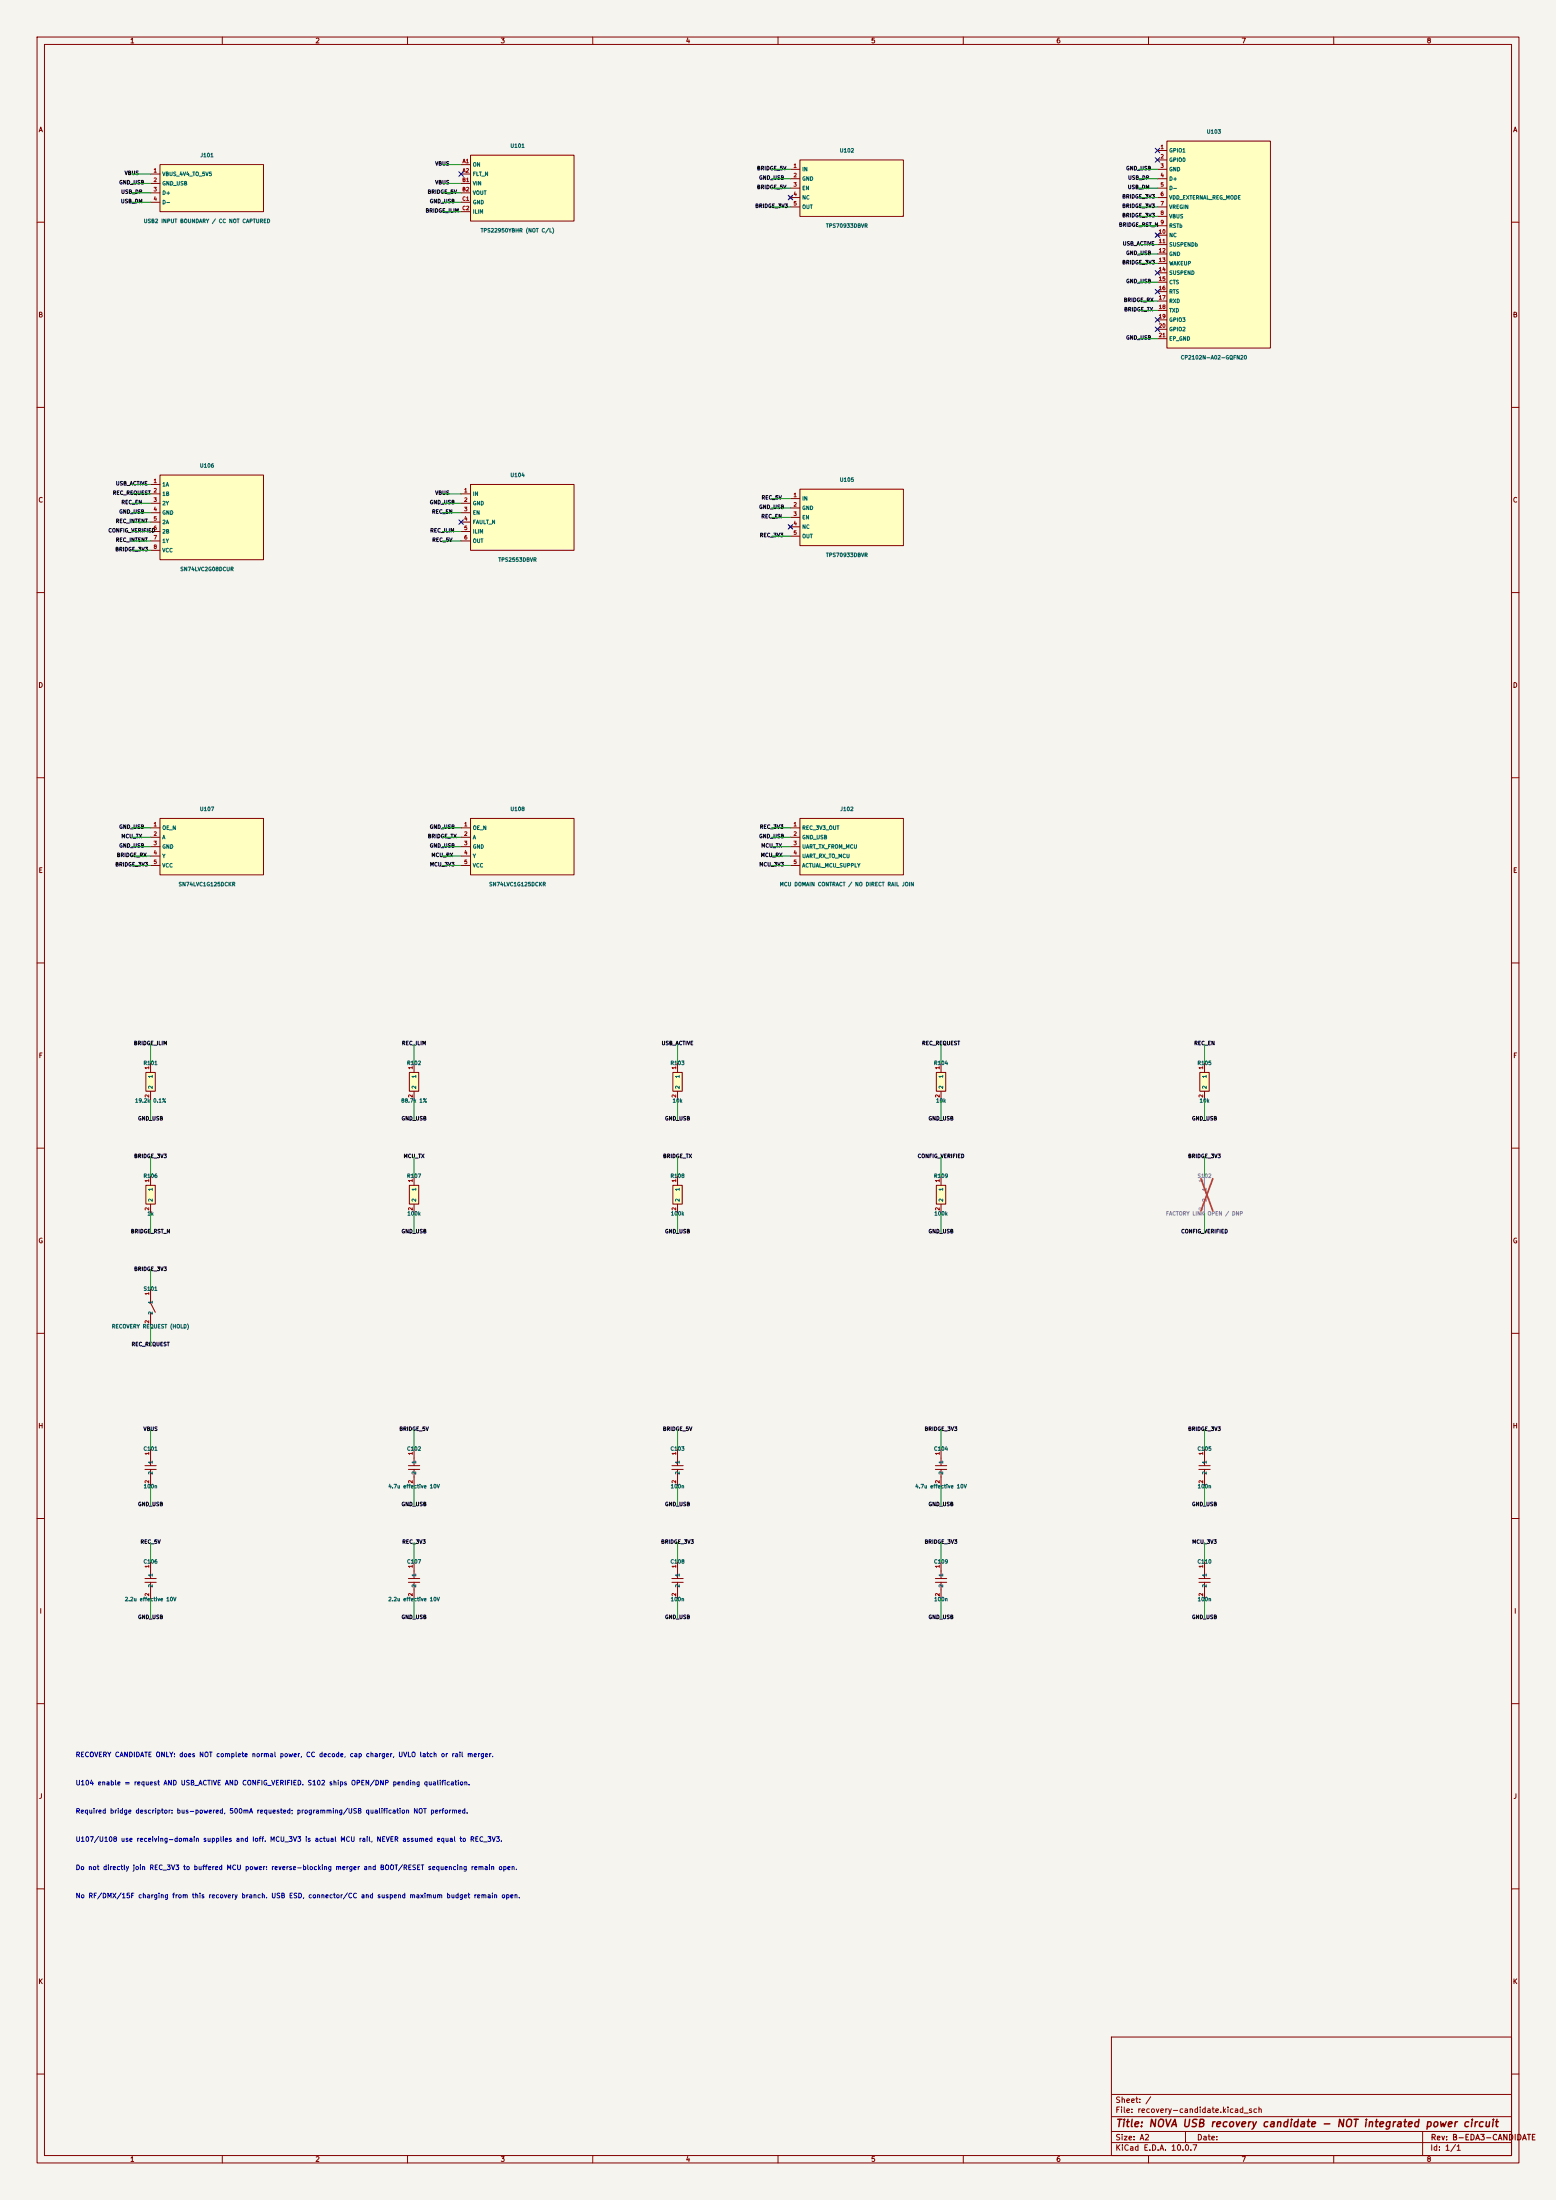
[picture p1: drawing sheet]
(kicad_sch (version 20250114) (generator "eeschema") (paper "A2" portrait) (title_block (title "NOVA USB recovery candidate - NOT integrated power circuit") (rev "B-EDA3-CANDIDATE")) (lib_symbols
(symbol "REC:TPS22950YBH" (pin_names (offset 0.508)) (in_bom yes) (on_board yes) (property "Reference" "U" (at 0 11.43 0) (effects (font (size 1 1)))) (property "Value" "TPS22950YBH" (at 0 -11.43 0) (effects (font (size 1 1))))(symbol "TPS22950YBH_0_1" (rectangle (start -12.7 8.89) (end 15.24 -8.89) (stroke (width .254) (type default)) (fill (type background))))(symbol "TPS22950YBH_1_1"(pin input line (at -15.24 6.3500000000000005 0) (length 2.54) (name "ON" (effects (font (size 1 1)))) (number "A1" (effects (font (size 1 1)))))(pin open_collector line (at -15.24 3.8100000000000005 0) (length 2.54) (name "FLT_N" (effects (font (size 1 1)))) (number "A2" (effects (font (size 1 1)))))(pin power_in line (at -15.24 1.2700000000000005 0) (length 2.54) (name "VIN" (effects (font (size 1 1)))) (number "B1" (effects (font (size 1 1)))))(pin power_out line (at -15.24 -1.2699999999999996 0) (length 2.54) (name "VOUT" (effects (font (size 1 1)))) (number "B2" (effects (font (size 1 1)))))(pin power_in line (at -15.24 -3.8099999999999987 0) (length 2.54) (name "GND" (effects (font (size 1 1)))) (number "C1" (effects (font (size 1 1)))))(pin output line (at -15.24 -6.35 0) (length 2.54) (name "ILIM" (effects (font (size 1 1)))) (number "C2" (effects (font (size 1 1)))))))
(symbol "REC:TPS2553DBV" (pin_names (offset 0.508)) (in_bom yes) (on_board yes) (property "Reference" "U" (at 0 11.43 0) (effects (font (size 1 1)))) (property "Value" "TPS2553DBV" (at 0 -11.43 0) (effects (font (size 1 1))))(symbol "TPS2553DBV_0_1" (rectangle (start -12.7 8.89) (end 15.24 -8.89) (stroke (width .254) (type default)) (fill (type background))))(symbol "TPS2553DBV_1_1"(pin power_in line (at -15.24 6.3500000000000005 0) (length 2.54) (name "IN" (effects (font (size 1 1)))) (number "1" (effects (font (size 1 1)))))(pin power_in line (at -15.24 3.8100000000000005 0) (length 2.54) (name "GND" (effects (font (size 1 1)))) (number "2" (effects (font (size 1 1)))))(pin input line (at -15.24 1.2700000000000005 0) (length 2.54) (name "EN" (effects (font (size 1 1)))) (number "3" (effects (font (size 1 1)))))(pin open_collector line (at -15.24 -1.2699999999999996 0) (length 2.54) (name "FAULT_N" (effects (font (size 1 1)))) (number "4" (effects (font (size 1 1)))))(pin output line (at -15.24 -3.8099999999999987 0) (length 2.54) (name "ILIM" (effects (font (size 1 1)))) (number "5" (effects (font (size 1 1)))))(pin power_out line (at -15.24 -6.35 0) (length 2.54) (name "OUT" (effects (font (size 1 1)))) (number "6" (effects (font (size 1 1)))))))
(symbol "REC:TPS70933DBV" (pin_names (offset 0.508)) (in_bom yes) (on_board yes) (property "Reference" "U" (at 0 10.16 0) (effects (font (size 1 1)))) (property "Value" "TPS70933DBV" (at 0 -10.16 0) (effects (font (size 1 1))))(symbol "TPS70933DBV_0_1" (rectangle (start -12.7 7.62) (end 15.24 -7.62) (stroke (width .254) (type default)) (fill (type background))))(symbol "TPS70933DBV_1_1"(pin power_in line (at -15.24 5.08 0) (length 2.54) (name "IN" (effects (font (size 1 1)))) (number "1" (effects (font (size 1 1)))))(pin power_in line (at -15.24 2.54 0) (length 2.54) (name "GND" (effects (font (size 1 1)))) (number "2" (effects (font (size 1 1)))))(pin input line (at -15.24 0.0 0) (length 2.54) (name "EN" (effects (font (size 1 1)))) (number "3" (effects (font (size 1 1)))))(pin no_connect line (at -15.24 -2.54 0) (length 2.54) (name "NC" (effects (font (size 1 1)))) (number "4" (effects (font (size 1 1)))))(pin power_out line (at -15.24 -5.079999999999999 0) (length 2.54) (name "OUT" (effects (font (size 1 1)))) (number "5" (effects (font (size 1 1)))))))
(symbol "REC:CP2102N_A02_GQFN20" (pin_names (offset 0.508)) (in_bom yes) (on_board yes) (property "Reference" "U" (at 0 30.48 0) (effects (font (size 1 1)))) (property "Value" "CP2102N_A02_GQFN20" (at 0 -30.48 0) (effects (font (size 1 1))))(symbol "CP2102N_A02_GQFN20_0_1" (rectangle (start -12.7 27.94) (end 15.24 -27.94) (stroke (width .254) (type default)) (fill (type background))))(symbol "CP2102N_A02_GQFN20_1_1"(pin bidirectional line (at -15.24 25.400000000000002 0) (length 2.54) (name "GPIO1" (effects (font (size 1 1)))) (number "1" (effects (font (size 1 1)))))(pin bidirectional line (at -15.24 22.86 0) (length 2.54) (name "GPIO0" (effects (font (size 1 1)))) (number "2" (effects (font (size 1 1)))))(pin power_in line (at -15.24 20.32 0) (length 2.54) (name "GND" (effects (font (size 1 1)))) (number "3" (effects (font (size 1 1)))))(pin bidirectional line (at -15.24 17.78 0) (length 2.54) (name "D+" (effects (font (size 1 1)))) (number "4" (effects (font (size 1 1)))))(pin bidirectional line (at -15.24 15.240000000000002 0) (length 2.54) (name "D-" (effects (font (size 1 1)))) (number "5" (effects (font (size 1 1)))))(pin power_in line (at -15.24 12.700000000000001 0) (length 2.54) (name "VDD_EXTERNAL_REG_MODE" (effects (font (size 1 1)))) (number "6" (effects (font (size 1 1)))))(pin power_in line (at -15.24 10.16 0) (length 2.54) (name "VREGIN" (effects (font (size 1 1)))) (number "7" (effects (font (size 1 1)))))(pin input line (at -15.24 7.620000000000001 0) (length 2.54) (name "VBUS" (effects (font (size 1 1)))) (number "8" (effects (font (size 1 1)))))(pin open_collector line (at -15.24 5.080000000000002 0) (length 2.54) (name "RSTb" (effects (font (size 1 1)))) (number "9" (effects (font (size 1 1)))))(pin no_connect line (at -15.24 2.5400000000000027 0) (length 2.54) (name "NC" (effects (font (size 1 1)))) (number "10" (effects (font (size 1 1)))))(pin output line (at -15.24 0.0 0) (length 2.54) (name "SUSPENDb" (effects (font (size 1 1)))) (number "11" (effects (font (size 1 1)))))(pin power_in line (at -15.24 -2.539999999999999 0) (length 2.54) (name "GND" (effects (font (size 1 1)))) (number "12" (effects (font (size 1 1)))))(pin input line (at -15.24 -5.080000000000002 0) (length 2.54) (name "WAKEUP" (effects (font (size 1 1)))) (number "13" (effects (font (size 1 1)))))(pin output line (at -15.24 -7.620000000000001 0) (length 2.54) (name "SUSPEND" (effects (font (size 1 1)))) (number "14" (effects (font (size 1 1)))))(pin input line (at -15.24 -10.16 0) (length 2.54) (name "CTS" (effects (font (size 1 1)))) (number "15" (effects (font (size 1 1)))))(pin output line (at -15.24 -12.7 0) (length 2.54) (name "RTS" (effects (font (size 1 1)))) (number "16" (effects (font (size 1 1)))))(pin input line (at -15.24 -15.239999999999998 0) (length 2.54) (name "RXD" (effects (font (size 1 1)))) (number "17" (effects (font (size 1 1)))))(pin output line (at -15.24 -17.779999999999998 0) (length 2.54) (name "TXD" (effects (font (size 1 1)))) (number "18" (effects (font (size 1 1)))))(pin bidirectional line (at -15.24 -20.319999999999997 0) (length 2.54) (name "GPIO3" (effects (font (size 1 1)))) (number "19" (effects (font (size 1 1)))))(pin bidirectional line (at -15.24 -22.859999999999996 0) (length 2.54) (name "GPIO2" (effects (font (size 1 1)))) (number "20" (effects (font (size 1 1)))))(pin power_in line (at -15.24 -25.400000000000002 0) (length 2.54) (name "EP_GND" (effects (font (size 1 1)))) (number "21" (effects (font (size 1 1)))))))
(symbol "REC:SN74LVC2G08DCU" (pin_names (offset 0.508)) (in_bom yes) (on_board yes) (property "Reference" "U" (at 0 13.969999999999999 0) (effects (font (size 1 1)))) (property "Value" "SN74LVC2G08DCU" (at 0 -13.969999999999999 0) (effects (font (size 1 1))))(symbol "SN74LVC2G08DCU_0_1" (rectangle (start -12.7 11.43) (end 15.24 -11.43) (stroke (width .254) (type default)) (fill (type background))))(symbol "SN74LVC2G08DCU_1_1"(pin input line (at -15.24 8.89 0) (length 2.54) (name "1A" (effects (font (size 1 1)))) (number "1" (effects (font (size 1 1)))))(pin input line (at -15.24 6.35 0) (length 2.54) (name "1B" (effects (font (size 1 1)))) (number "2" (effects (font (size 1 1)))))(pin output line (at -15.24 3.8099999999999996 0) (length 2.54) (name "2Y" (effects (font (size 1 1)))) (number "3" (effects (font (size 1 1)))))(pin power_in line (at -15.24 1.2699999999999996 0) (length 2.54) (name "GND" (effects (font (size 1 1)))) (number "4" (effects (font (size 1 1)))))(pin input line (at -15.24 -1.2699999999999996 0) (length 2.54) (name "2A" (effects (font (size 1 1)))) (number "5" (effects (font (size 1 1)))))(pin input line (at -15.24 -3.8100000000000005 0) (length 2.54) (name "2B" (effects (font (size 1 1)))) (number "6" (effects (font (size 1 1)))))(pin output line (at -15.24 -6.350000000000001 0) (length 2.54) (name "1Y" (effects (font (size 1 1)))) (number "7" (effects (font (size 1 1)))))(pin power_in line (at -15.24 -8.89 0) (length 2.54) (name "VCC" (effects (font (size 1 1)))) (number "8" (effects (font (size 1 1)))))))
(symbol "REC:SN74LVC1G125DCK" (pin_names (offset 0.508)) (in_bom yes) (on_board yes) (property "Reference" "U" (at 0 10.16 0) (effects (font (size 1 1)))) (property "Value" "SN74LVC1G125DCK" (at 0 -10.16 0) (effects (font (size 1 1))))(symbol "SN74LVC1G125DCK_0_1" (rectangle (start -12.7 7.62) (end 15.24 -7.62) (stroke (width .254) (type default)) (fill (type background))))(symbol "SN74LVC1G125DCK_1_1"(pin input line (at -15.24 5.08 0) (length 2.54) (name "OE_N" (effects (font (size 1 1)))) (number "1" (effects (font (size 1 1)))))(pin input line (at -15.24 2.54 0) (length 2.54) (name "A" (effects (font (size 1 1)))) (number "2" (effects (font (size 1 1)))))(pin power_in line (at -15.24 0.0 0) (length 2.54) (name "GND" (effects (font (size 1 1)))) (number "3" (effects (font (size 1 1)))))(pin tri_state line (at -15.24 -2.54 0) (length 2.54) (name "Y" (effects (font (size 1 1)))) (number "4" (effects (font (size 1 1)))))(pin power_in line (at -15.24 -5.079999999999999 0) (length 2.54) (name "VCC" (effects (font (size 1 1)))) (number "5" (effects (font (size 1 1)))))))
(symbol "REC:USB2_TEST_BOUNDARY" (pin_names (offset 0.508)) (in_bom yes) (on_board yes) (property "Reference" "U" (at 0 8.89 0) (effects (font (size 1 1)))) (property "Value" "USB2_TEST_BOUNDARY" (at 0 -8.89 0) (effects (font (size 1 1))))(symbol "USB2_TEST_BOUNDARY_0_1" (rectangle (start -12.7 6.35) (end 15.24 -6.35) (stroke (width .254) (type default)) (fill (type background))))(symbol "USB2_TEST_BOUNDARY_1_1"(pin power_out line (at -15.24 3.8099999999999996 0) (length 2.54) (name "VBUS_4V4_TO_5V5" (effects (font (size 1 1)))) (number "1" (effects (font (size 1 1)))))(pin power_out line (at -15.24 1.2699999999999996 0) (length 2.54) (name "GND_USB" (effects (font (size 1 1)))) (number "2" (effects (font (size 1 1)))))(pin bidirectional line (at -15.24 -1.2700000000000005 0) (length 2.54) (name "D+" (effects (font (size 1 1)))) (number "3" (effects (font (size 1 1)))))(pin bidirectional line (at -15.24 -3.8100000000000005 0) (length 2.54) (name "D-" (effects (font (size 1 1)))) (number "4" (effects (font (size 1 1)))))))
(symbol "REC:MCU_BOUNDARY_NOT_POWER_MERGER" (pin_names (offset 0.508)) (in_bom yes) (on_board yes) (property "Reference" "U" (at 0 10.16 0) (effects (font (size 1 1)))) (property "Value" "MCU_BOUNDARY_NOT_POWER_MERGER" (at 0 -10.16 0) (effects (font (size 1 1))))(symbol "MCU_BOUNDARY_NOT_POWER_MERGER_0_1" (rectangle (start -12.7 7.62) (end 15.24 -7.62) (stroke (width .254) (type default)) (fill (type background))))(symbol "MCU_BOUNDARY_NOT_POWER_MERGER_1_1"(pin power_in line (at -15.24 5.08 0) (length 2.54) (name "REC_3V3_OUT" (effects (font (size 1 1)))) (number "1" (effects (font (size 1 1)))))(pin power_in line (at -15.24 2.54 0) (length 2.54) (name "GND_USB" (effects (font (size 1 1)))) (number "2" (effects (font (size 1 1)))))(pin output line (at -15.24 0.0 0) (length 2.54) (name "UART_TX_FROM_MCU" (effects (font (size 1 1)))) (number "3" (effects (font (size 1 1)))))(pin input line (at -15.24 -2.54 0) (length 2.54) (name "UART_RX_TO_MCU" (effects (font (size 1 1)))) (number "4" (effects (font (size 1 1)))))(pin power_out line (at -15.24 -5.079999999999999 0) (length 2.54) (name "ACTUAL_MCU_SUPPLY" (effects (font (size 1 1)))) (number "5" (effects (font (size 1 1)))))))
(symbol "REC:R" (pin_names (offset 0.508)) (in_bom yes) (on_board yes) (property "Reference" "U" (at 0 5.08 0) (effects (font (size 1 1)))) (property "Value" "R" (at 0 -5.08 0) (effects (font (size 1 1))))(symbol "R_0_1" (rectangle (start -1.27 2.54) (end 1.27 -2.54) (stroke (width .254) (type default)) (fill (type background))))(symbol "R_1_1"(pin passive line (at 0 5.08 270) (length 2.54) (name "1" (effects (font (size 1 1)))) (number "1" (effects (font (size 1 1)))))(pin passive line (at 0 -5.08 90) (length 2.54) (name "2" (effects (font (size 1 1)))) (number "2" (effects (font (size 1 1)))))))
(symbol "REC:C" (pin_names (offset 0.508)) (in_bom yes) (on_board yes) (property "Reference" "U" (at 0 5.08 0) (effects (font (size 1 1)))) (property "Value" "C" (at 0 -5.08 0) (effects (font (size 1 1))))(symbol "C_0_1" (polyline (pts (xy 0 2.54) (xy 0 0.508)) (stroke (width .254) (type default)) (fill (type none)))(polyline (pts (xy -1.524 0.508) (xy 1.524 0.508)) (stroke (width .254) (type default)) (fill (type none)))(polyline (pts (xy -1.524 -0.508) (xy 1.524 -0.508)) (stroke (width .254) (type default)) (fill (type none)))(polyline (pts (xy 0 -0.508) (xy 0 -2.54)) (stroke (width .254) (type default)) (fill (type none))))(symbol "C_1_1"(pin passive line (at 0 5.08 270) (length 2.54) (name "1" (effects (font (size 1 1)))) (number "1" (effects (font (size 1 1)))))(pin passive line (at 0 -5.08 90) (length 2.54) (name "2" (effects (font (size 1 1)))) (number "2" (effects (font (size 1 1)))))))
(symbol "REC:SW_NO" (pin_names (offset 0.508)) (in_bom yes) (on_board yes) (property "Reference" "U" (at 0 5.08 0) (effects (font (size 1 1)))) (property "Value" "SW_NO" (at 0 -5.08 0) (effects (font (size 1 1))))(symbol "SW_NO_0_1" (polyline (pts (xy 0 2.54) (xy 0 1.27)) (stroke (width .254) (type default)) (fill (type none)))(polyline (pts (xy 0 1.27) (xy 1.27 -1.27)) (stroke (width .254) (type default)) (fill (type none)))(polyline (pts (xy 0 -1.27) (xy 0 -2.54)) (stroke (width .254) (type default)) (fill (type none))))(symbol "SW_NO_1_1"(pin passive line (at 0 5.08 270) (length 2.54) (name "1" (effects (font (size 1 1)))) (number "1" (effects (font (size 1 1)))))(pin passive line (at 0 -5.08 90) (length 2.54) (name "2" (effects (font (size 1 1)))) (number "2" (effects (font (size 1 1))))))))
(symbol (lib_id "REC:USB2_TEST_BOUNDARY") (at 55.88 50.8 0) (unit 1) (in_bom yes) (on_board yes) (dnp no) (property "Reference" "J101" (at 55.88 41.91 0) (effects (font (size 1 1)))) (property "Value" "USB2 INPUT BOUNDARY / CC NOT CAPTURED" (at 55.88 59.69 0) (effects (font (size 1 1))))
(pin "1")
(pin "2")
(pin "3")
(pin "4"))
(wire (pts (xy 40.64 46.99) (xy 35.56 46.99)) (stroke (width 0) (type default)))
(label "VBUS" (at 35.56 46.99 0) (effects (font (size 1 1))))
(wire (pts (xy 40.64 49.53) (xy 35.56 49.53)) (stroke (width 0) (type default)))
(label "GND_USB" (at 35.56 49.53 0) (effects (font (size 1 1))))
(wire (pts (xy 40.64 52.07) (xy 35.56 52.07)) (stroke (width 0) (type default)))
(label "USB_DP" (at 35.56 52.07 0) (effects (font (size 1 1))))
(wire (pts (xy 40.64 54.61) (xy 35.56 54.61)) (stroke (width 0) (type default)))
(label "USB_DM" (at 35.56 54.61 0) (effects (font (size 1 1))))
(symbol (lib_id "REC:TPS22950YBH") (at 139.7 50.8 0) (unit 1) (in_bom yes) (on_board yes) (dnp no) (property "Reference" "U101" (at 139.7 39.37 0) (effects (font (size 1 1)))) (property "Value" "TPS22950YBHR (NOT C/L)" (at 139.7 62.23 0) (effects (font (size 1 1))))
(pin "A1")
(pin "A2")
(pin "B1")
(pin "B2")
(pin "C1")
(pin "C2"))
(wire (pts (xy 124.46 44.45) (xy 119.38 44.45)) (stroke (width 0) (type default)))
(label "VBUS" (at 119.38 44.45 0) (effects (font (size 1 1))))
(no_connect (at 124.46 46.99))
(wire (pts (xy 124.46 49.53) (xy 119.38 49.53)) (stroke (width 0) (type default)))
(label "VBUS" (at 119.38 49.53 0) (effects (font (size 1 1))))
(wire (pts (xy 124.46 52.07) (xy 119.38 52.07)) (stroke (width 0) (type default)))
(label "BRIDGE_5V" (at 119.38 52.07 0) (effects (font (size 1 1))))
(wire (pts (xy 124.46 54.61) (xy 119.38 54.61)) (stroke (width 0) (type default)))
(label "GND_USB" (at 119.38 54.61 0) (effects (font (size 1 1))))
(wire (pts (xy 124.46 57.15) (xy 119.38 57.15)) (stroke (width 0) (type default)))
(label "BRIDGE_ILIM" (at 119.38 57.15 0) (effects (font (size 1 1))))
(symbol (lib_id "REC:TPS70933DBV") (at 228.6 50.8 0) (unit 1) (in_bom yes) (on_board yes) (dnp no) (property "Reference" "U102" (at 228.6 40.64 0) (effects (font (size 1 1)))) (property "Value" "TPS70933DBVR" (at 228.6 60.959999999999994 0) (effects (font (size 1 1))))
(pin "1")
(pin "2")
(pin "3")
(pin "4")
(pin "5"))
(wire (pts (xy 213.36 45.72) (xy 208.28 45.72)) (stroke (width 0) (type default)))
(label "BRIDGE_5V" (at 208.28 45.72 0) (effects (font (size 1 1))))
(wire (pts (xy 213.36 48.26) (xy 208.28 48.26)) (stroke (width 0) (type default)))
(label "GND_USB" (at 208.28 48.26 0) (effects (font (size 1 1))))
(wire (pts (xy 213.36 50.8) (xy 208.28 50.8)) (stroke (width 0) (type default)))
(label "BRIDGE_5V" (at 208.28 50.8 0) (effects (font (size 1 1))))
(no_connect (at 213.36 53.34))
(wire (pts (xy 213.36 55.88) (xy 208.28 55.88)) (stroke (width 0) (type default)))
(label "BRIDGE_3V3" (at 208.28 55.88 0) (effects (font (size 1 1))))
(symbol (lib_id "REC:CP2102N_A02_GQFN20") (at 327.66 66.04 0) (unit 1) (in_bom yes) (on_board yes) (dnp no) (property "Reference" "U103" (at 327.66 35.56000000000001 0) (effects (font (size 1 1)))) (property "Value" "CP2102N-A02-GQFN20" (at 327.66 96.52000000000001 0) (effects (font (size 1 1))))
(pin "1")
(pin "2")
(pin "3")
(pin "4")
(pin "5")
(pin "6")
(pin "7")
(pin "8")
(pin "9")
(pin "10")
(pin "11")
(pin "12")
(pin "13")
(pin "14")
(pin "15")
(pin "16")
(pin "17")
(pin "18")
(pin "19")
(pin "20")
(pin "21"))
(no_connect (at 312.42 40.64))
(no_connect (at 312.42 43.18))
(wire (pts (xy 312.42 45.72) (xy 307.34 45.72)) (stroke (width 0) (type default)))
(label "GND_USB" (at 307.34 45.72 0) (effects (font (size 1 1))))
(wire (pts (xy 312.42 48.26) (xy 307.34 48.26)) (stroke (width 0) (type default)))
(label "USB_DP" (at 307.34 48.26 0) (effects (font (size 1 1))))
(wire (pts (xy 312.42 50.8) (xy 307.34 50.8)) (stroke (width 0) (type default)))
(label "USB_DM" (at 307.34 50.8 0) (effects (font (size 1 1))))
(wire (pts (xy 312.42 53.34) (xy 307.34 53.34)) (stroke (width 0) (type default)))
(label "BRIDGE_3V3" (at 307.34 53.34 0) (effects (font (size 1 1))))
(wire (pts (xy 312.42 55.88) (xy 307.34 55.88)) (stroke (width 0) (type default)))
(label "BRIDGE_3V3" (at 307.34 55.88 0) (effects (font (size 1 1))))
(wire (pts (xy 312.42 58.42) (xy 307.34 58.42)) (stroke (width 0) (type default)))
(label "BRIDGE_3V3" (at 307.34 58.42 0) (effects (font (size 1 1))))
(wire (pts (xy 312.42 60.96) (xy 307.34 60.96)) (stroke (width 0) (type default)))
(label "BRIDGE_RST_N" (at 307.34 60.96 0) (effects (font (size 1 1))))
(no_connect (at 312.42 63.5))
(wire (pts (xy 312.42 66.04) (xy 307.34 66.04)) (stroke (width 0) (type default)))
(label "USB_ACTIVE" (at 307.34 66.04 0) (effects (font (size 1 1))))
(wire (pts (xy 312.42 68.58) (xy 307.34 68.58)) (stroke (width 0) (type default)))
(label "GND_USB" (at 307.34 68.58 0) (effects (font (size 1 1))))
(wire (pts (xy 312.42 71.12) (xy 307.34 71.12)) (stroke (width 0) (type default)))
(label "BRIDGE_3V3" (at 307.34 71.12 0) (effects (font (size 1 1))))
(no_connect (at 312.42 73.66))
(wire (pts (xy 312.42 76.2) (xy 307.34 76.2)) (stroke (width 0) (type default)))
(label "GND_USB" (at 307.34 76.2 0) (effects (font (size 1 1))))
(no_connect (at 312.42 78.74))
(wire (pts (xy 312.42 81.28) (xy 307.34 81.28)) (stroke (width 0) (type default)))
(label "BRIDGE_RX" (at 307.34 81.28 0) (effects (font (size 1 1))))
(wire (pts (xy 312.42 83.82) (xy 307.34 83.82)) (stroke (width 0) (type default)))
(label "BRIDGE_TX" (at 307.34 83.82 0) (effects (font (size 1 1))))
(no_connect (at 312.42 86.36))
(no_connect (at 312.42 88.9))
(wire (pts (xy 312.42 91.44) (xy 307.34 91.44)) (stroke (width 0) (type default)))
(label "GND_USB" (at 307.34 91.44 0) (effects (font (size 1 1))))
(symbol (lib_id "REC:TPS2553DBV") (at 139.7 139.7 0) (unit 1) (in_bom yes) (on_board yes) (dnp no) (property "Reference" "U104" (at 139.7 128.27 0) (effects (font (size 1 1)))) (property "Value" "TPS2553DBVR" (at 139.7 151.12999999999997 0) (effects (font (size 1 1))))
(pin "1")
(pin "2")
(pin "3")
(pin "4")
(pin "5")
(pin "6"))
(wire (pts (xy 124.46 133.35) (xy 119.38 133.35)) (stroke (width 0) (type default)))
(label "VBUS" (at 119.38 133.35 0) (effects (font (size 1 1))))
(wire (pts (xy 124.46 135.89) (xy 119.38 135.89)) (stroke (width 0) (type default)))
(label "GND_USB" (at 119.38 135.89 0) (effects (font (size 1 1))))
(wire (pts (xy 124.46 138.43) (xy 119.38 138.43)) (stroke (width 0) (type default)))
(label "REC_EN" (at 119.38 138.43 0) (effects (font (size 1 1))))
(no_connect (at 124.46 140.97))
(wire (pts (xy 124.46 143.51) (xy 119.38 143.51)) (stroke (width 0) (type default)))
(label "REC_ILIM" (at 119.38 143.51 0) (effects (font (size 1 1))))
(wire (pts (xy 124.46 146.05) (xy 119.38 146.05)) (stroke (width 0) (type default)))
(label "REC_5V" (at 119.38 146.05 0) (effects (font (size 1 1))))
(symbol (lib_id "REC:TPS70933DBV") (at 228.6 139.7 0) (unit 1) (in_bom yes) (on_board yes) (dnp no) (property "Reference" "U105" (at 228.6 129.54 0) (effects (font (size 1 1)))) (property "Value" "TPS70933DBVR" (at 228.6 149.85999999999999 0) (effects (font (size 1 1))))
(pin "1")
(pin "2")
(pin "3")
(pin "4")
(pin "5"))
(wire (pts (xy 213.36 134.62) (xy 208.28 134.62)) (stroke (width 0) (type default)))
(label "REC_5V" (at 208.28 134.62 0) (effects (font (size 1 1))))
(wire (pts (xy 213.36 137.16) (xy 208.28 137.16)) (stroke (width 0) (type default)))
(label "GND_USB" (at 208.28 137.16 0) (effects (font (size 1 1))))
(wire (pts (xy 213.36 139.7) (xy 208.28 139.7)) (stroke (width 0) (type default)))
(label "REC_EN" (at 208.28 139.7 0) (effects (font (size 1 1))))
(no_connect (at 213.36 142.24))
(wire (pts (xy 213.36 144.78) (xy 208.28 144.78)) (stroke (width 0) (type default)))
(label "REC_3V3" (at 208.28 144.78 0) (effects (font (size 1 1))))
(symbol (lib_id "REC:SN74LVC2G08DCU") (at 55.88 139.7 0) (unit 1) (in_bom yes) (on_board yes) (dnp no) (property "Reference" "U106" (at 55.88 125.72999999999998 0) (effects (font (size 1 1)))) (property "Value" "SN74LVC2G08DCUR" (at 55.88 153.67 0) (effects (font (size 1 1))))
(pin "1")
(pin "2")
(pin "3")
(pin "4")
(pin "5")
(pin "6")
(pin "7")
(pin "8"))
(wire (pts (xy 40.64 130.81) (xy 35.56 130.81)) (stroke (width 0) (type default)))
(label "USB_ACTIVE" (at 35.56 130.81 0) (effects (font (size 1 1))))
(wire (pts (xy 40.64 133.35) (xy 35.56 133.35)) (stroke (width 0) (type default)))
(label "REC_REQUEST" (at 35.56 133.35 0) (effects (font (size 1 1))))
(wire (pts (xy 40.64 135.89) (xy 35.56 135.89)) (stroke (width 0) (type default)))
(label "REC_EN" (at 35.56 135.89 0) (effects (font (size 1 1))))
(wire (pts (xy 40.64 138.43) (xy 35.56 138.43)) (stroke (width 0) (type default)))
(label "GND_USB" (at 35.56 138.43 0) (effects (font (size 1 1))))
(wire (pts (xy 40.64 140.97) (xy 35.56 140.97)) (stroke (width 0) (type default)))
(label "REC_INTENT" (at 35.56 140.97 0) (effects (font (size 1 1))))
(wire (pts (xy 40.64 143.51) (xy 35.56 143.51)) (stroke (width 0) (type default)))
(label "CONFIG_VERIFIED" (at 35.56 143.51 0) (effects (font (size 1 1))))
(wire (pts (xy 40.64 146.05) (xy 35.56 146.05)) (stroke (width 0) (type default)))
(label "REC_INTENT" (at 35.56 146.05 0) (effects (font (size 1 1))))
(wire (pts (xy 40.64 148.59) (xy 35.56 148.59)) (stroke (width 0) (type default)))
(label "BRIDGE_3V3" (at 35.56 148.59 0) (effects (font (size 1 1))))
(symbol (lib_id "REC:SN74LVC1G125DCK") (at 55.88 228.6 0) (unit 1) (in_bom yes) (on_board yes) (dnp no) (property "Reference" "U107" (at 55.88 218.44 0) (effects (font (size 1 1)))) (property "Value" "SN74LVC1G125DCKR" (at 55.88 238.76 0) (effects (font (size 1 1))))
(pin "1")
(pin "2")
(pin "3")
(pin "4")
(pin "5"))
(wire (pts (xy 40.64 223.52) (xy 35.56 223.52)) (stroke (width 0) (type default)))
(label "GND_USB" (at 35.56 223.52 0) (effects (font (size 1 1))))
(wire (pts (xy 40.64 226.06) (xy 35.56 226.06)) (stroke (width 0) (type default)))
(label "MCU_TX" (at 35.56 226.06 0) (effects (font (size 1 1))))
(wire (pts (xy 40.64 228.6) (xy 35.56 228.6)) (stroke (width 0) (type default)))
(label "GND_USB" (at 35.56 228.6 0) (effects (font (size 1 1))))
(wire (pts (xy 40.64 231.14) (xy 35.56 231.14)) (stroke (width 0) (type default)))
(label "BRIDGE_RX" (at 35.56 231.14 0) (effects (font (size 1 1))))
(wire (pts (xy 40.64 233.68) (xy 35.56 233.68)) (stroke (width 0) (type default)))
(label "BRIDGE_3V3" (at 35.56 233.68 0) (effects (font (size 1 1))))
(symbol (lib_id "REC:SN74LVC1G125DCK") (at 139.7 228.6 0) (unit 1) (in_bom yes) (on_board yes) (dnp no) (property "Reference" "U108" (at 139.7 218.44 0) (effects (font (size 1 1)))) (property "Value" "SN74LVC1G125DCKR" (at 139.7 238.76 0) (effects (font (size 1 1))))
(pin "1")
(pin "2")
(pin "3")
(pin "4")
(pin "5"))
(wire (pts (xy 124.46 223.52) (xy 119.38 223.52)) (stroke (width 0) (type default)))
(label "GND_USB" (at 119.38 223.52 0) (effects (font (size 1 1))))
(wire (pts (xy 124.46 226.06) (xy 119.38 226.06)) (stroke (width 0) (type default)))
(label "BRIDGE_TX" (at 119.38 226.06 0) (effects (font (size 1 1))))
(wire (pts (xy 124.46 228.6) (xy 119.38 228.6)) (stroke (width 0) (type default)))
(label "GND_USB" (at 119.38 228.6 0) (effects (font (size 1 1))))
(wire (pts (xy 124.46 231.14) (xy 119.38 231.14)) (stroke (width 0) (type default)))
(label "MCU_RX" (at 119.38 231.14 0) (effects (font (size 1 1))))
(wire (pts (xy 124.46 233.68) (xy 119.38 233.68)) (stroke (width 0) (type default)))
(label "MCU_3V3" (at 119.38 233.68 0) (effects (font (size 1 1))))
(symbol (lib_id "REC:MCU_BOUNDARY_NOT_POWER_MERGER") (at 228.6 228.6 0) (unit 1) (in_bom yes) (on_board yes) (dnp no) (property "Reference" "J102" (at 228.6 218.44 0) (effects (font (size 1 1)))) (property "Value" "MCU DOMAIN CONTRACT / NO DIRECT RAIL JOIN" (at 228.6 238.76 0) (effects (font (size 1 1))))
(pin "1")
(pin "2")
(pin "3")
(pin "4")
(pin "5"))
(wire (pts (xy 213.36 223.52) (xy 208.28 223.52)) (stroke (width 0) (type default)))
(label "REC_3V3" (at 208.28 223.52 0) (effects (font (size 1 1))))
(wire (pts (xy 213.36 226.06) (xy 208.28 226.06)) (stroke (width 0) (type default)))
(label "GND_USB" (at 208.28 226.06 0) (effects (font (size 1 1))))
(wire (pts (xy 213.36 228.6) (xy 208.28 228.6)) (stroke (width 0) (type default)))
(label "MCU_TX" (at 208.28 228.6 0) (effects (font (size 1 1))))
(wire (pts (xy 213.36 231.14) (xy 208.28 231.14)) (stroke (width 0) (type default)))
(label "MCU_RX" (at 208.28 231.14 0) (effects (font (size 1 1))))
(wire (pts (xy 213.36 233.68) (xy 208.28 233.68)) (stroke (width 0) (type default)))
(label "MCU_3V3" (at 208.28 233.68 0) (effects (font (size 1 1))))
(symbol (lib_id "REC:R") (at 40.64 292.1 0) (unit 1) (in_bom yes) (on_board yes) (dnp no) (property "Reference" "R101" (at 40.64 287.02 0) (effects (font (size 1 1)))) (property "Value" "19.2k 0.1%" (at 40.64 297.18000000000006 0) (effects (font (size 1 1))))
(pin "1")
(pin "2"))
(wire (pts (xy 40.64 287.02) (xy 40.64 281.94)) (stroke (width 0) (type default)))
(label "BRIDGE_ILIM" (at 40.64 281.94 0) (effects (font (size 1 1))))
(wire (pts (xy 40.64 297.18) (xy 40.64 302.26)) (stroke (width 0) (type default)))
(label "GND_USB" (at 40.64 302.26 0) (effects (font (size 1 1))))
(symbol (lib_id "REC:R") (at 111.76 292.1 0) (unit 1) (in_bom yes) (on_board yes) (dnp no) (property "Reference" "R102" (at 111.76 287.02 0) (effects (font (size 1 1)))) (property "Value" "88.7k 1%" (at 111.76 297.18000000000006 0) (effects (font (size 1 1))))
(pin "1")
(pin "2"))
(wire (pts (xy 111.76 287.02) (xy 111.76 281.94)) (stroke (width 0) (type default)))
(label "REC_ILIM" (at 111.76 281.94 0) (effects (font (size 1 1))))
(wire (pts (xy 111.76 297.18) (xy 111.76 302.26)) (stroke (width 0) (type default)))
(label "GND_USB" (at 111.76 302.26 0) (effects (font (size 1 1))))
(symbol (lib_id "REC:R") (at 182.88 292.1 0) (unit 1) (in_bom yes) (on_board yes) (dnp no) (property "Reference" "R103" (at 182.88 287.02 0) (effects (font (size 1 1)))) (property "Value" "10k" (at 182.88 297.18000000000006 0) (effects (font (size 1 1))))
(pin "1")
(pin "2"))
(wire (pts (xy 182.88 287.02) (xy 182.88 281.94)) (stroke (width 0) (type default)))
(label "USB_ACTIVE" (at 182.88 281.94 0) (effects (font (size 1 1))))
(wire (pts (xy 182.88 297.18) (xy 182.88 302.26)) (stroke (width 0) (type default)))
(label "GND_USB" (at 182.88 302.26 0) (effects (font (size 1 1))))
(symbol (lib_id "REC:R") (at 254.0 292.1 0) (unit 1) (in_bom yes) (on_board yes) (dnp no) (property "Reference" "R104" (at 254.0 287.02 0) (effects (font (size 1 1)))) (property "Value" "10k" (at 254.0 297.18000000000006 0) (effects (font (size 1 1))))
(pin "1")
(pin "2"))
(wire (pts (xy 254.0 287.02) (xy 254.0 281.94)) (stroke (width 0) (type default)))
(label "REC_REQUEST" (at 254.0 281.94 0) (effects (font (size 1 1))))
(wire (pts (xy 254.0 297.18) (xy 254.0 302.26)) (stroke (width 0) (type default)))
(label "GND_USB" (at 254.0 302.26 0) (effects (font (size 1 1))))
(symbol (lib_id "REC:R") (at 325.12 292.1 0) (unit 1) (in_bom yes) (on_board yes) (dnp no) (property "Reference" "R105" (at 325.12 287.02 0) (effects (font (size 1 1)))) (property "Value" "10k" (at 325.12 297.18000000000006 0) (effects (font (size 1 1))))
(pin "1")
(pin "2"))
(wire (pts (xy 325.12 287.02) (xy 325.12 281.94)) (stroke (width 0) (type default)))
(label "REC_EN" (at 325.12 281.94 0) (effects (font (size 1 1))))
(wire (pts (xy 325.12 297.18) (xy 325.12 302.26)) (stroke (width 0) (type default)))
(label "GND_USB" (at 325.12 302.26 0) (effects (font (size 1 1))))
(symbol (lib_id "REC:R") (at 40.64 322.58000000000004 0) (unit 1) (in_bom yes) (on_board yes) (dnp no) (property "Reference" "R106" (at 40.64 317.5 0) (effects (font (size 1 1)))) (property "Value" "1k" (at 40.64 327.6600000000001 0) (effects (font (size 1 1))))
(pin "1")
(pin "2"))
(wire (pts (xy 40.64 317.5) (xy 40.64 312.42)) (stroke (width 0) (type default)))
(label "BRIDGE_3V3" (at 40.64 312.42 0) (effects (font (size 1 1))))
(wire (pts (xy 40.64 327.66) (xy 40.64 332.74)) (stroke (width 0) (type default)))
(label "BRIDGE_RST_N" (at 40.64 332.74 0) (effects (font (size 1 1))))
(symbol (lib_id "REC:R") (at 111.76 322.58000000000004 0) (unit 1) (in_bom yes) (on_board yes) (dnp no) (property "Reference" "R107" (at 111.76 317.5 0) (effects (font (size 1 1)))) (property "Value" "100k" (at 111.76 327.6600000000001 0) (effects (font (size 1 1))))
(pin "1")
(pin "2"))
(wire (pts (xy 111.76 317.5) (xy 111.76 312.42)) (stroke (width 0) (type default)))
(label "MCU_TX" (at 111.76 312.42 0) (effects (font (size 1 1))))
(wire (pts (xy 111.76 327.66) (xy 111.76 332.74)) (stroke (width 0) (type default)))
(label "GND_USB" (at 111.76 332.74 0) (effects (font (size 1 1))))
(symbol (lib_id "REC:R") (at 182.88 322.58000000000004 0) (unit 1) (in_bom yes) (on_board yes) (dnp no) (property "Reference" "R108" (at 182.88 317.5 0) (effects (font (size 1 1)))) (property "Value" "100k" (at 182.88 327.6600000000001 0) (effects (font (size 1 1))))
(pin "1")
(pin "2"))
(wire (pts (xy 182.88 317.5) (xy 182.88 312.42)) (stroke (width 0) (type default)))
(label "BRIDGE_TX" (at 182.88 312.42 0) (effects (font (size 1 1))))
(wire (pts (xy 182.88 327.66) (xy 182.88 332.74)) (stroke (width 0) (type default)))
(label "GND_USB" (at 182.88 332.74 0) (effects (font (size 1 1))))
(symbol (lib_id "REC:R") (at 254.0 322.58000000000004 0) (unit 1) (in_bom yes) (on_board yes) (dnp no) (property "Reference" "R109" (at 254.0 317.5 0) (effects (font (size 1 1)))) (property "Value" "100k" (at 254.0 327.6600000000001 0) (effects (font (size 1 1))))
(pin "1")
(pin "2"))
(wire (pts (xy 254.0 317.5) (xy 254.0 312.42)) (stroke (width 0) (type default)))
(label "CONFIG_VERIFIED" (at 254.0 312.42 0) (effects (font (size 1 1))))
(wire (pts (xy 254.0 327.66) (xy 254.0 332.74)) (stroke (width 0) (type default)))
(label "GND_USB" (at 254.0 332.74 0) (effects (font (size 1 1))))
(symbol (lib_id "REC:SW_NO") (at 325.12 322.58000000000004 0) (unit 1) (in_bom yes) (on_board yes) (dnp yes) (property "Reference" "S102" (at 325.12 317.5 0) (effects (font (size 1 1)))) (property "Value" "FACTORY LINK OPEN / DNP" (at 325.12 327.6600000000001 0) (effects (font (size 1 1))))
(pin "1")
(pin "2"))
(wire (pts (xy 325.12 317.5) (xy 325.12 312.42)) (stroke (width 0) (type default)))
(label "BRIDGE_3V3" (at 325.12 312.42 0) (effects (font (size 1 1))))
(wire (pts (xy 325.12 327.66) (xy 325.12 332.74)) (stroke (width 0) (type default)))
(label "CONFIG_VERIFIED" (at 325.12 332.74 0) (effects (font (size 1 1))))
(symbol (lib_id "REC:SW_NO") (at 40.64 353.06 0) (unit 1) (in_bom yes) (on_board yes) (dnp no) (property "Reference" "S101" (at 40.64 347.97999999999996 0) (effects (font (size 1 1)))) (property "Value" "RECOVERY REQUEST (HOLD)" (at 40.64 358.14000000000004 0) (effects (font (size 1 1))))
(pin "1")
(pin "2"))
(wire (pts (xy 40.64 347.98) (xy 40.64 342.9)) (stroke (width 0) (type default)))
(label "BRIDGE_3V3" (at 40.64 342.9 0) (effects (font (size 1 1))))
(wire (pts (xy 40.64 358.14) (xy 40.64 363.22)) (stroke (width 0) (type default)))
(label "REC_REQUEST" (at 40.64 363.22 0) (effects (font (size 1 1))))
(symbol (lib_id "REC:C") (at 40.64 396.24 0) (unit 1) (in_bom yes) (on_board yes) (dnp no) (property "Reference" "C101" (at 40.64 391.15999999999997 0) (effects (font (size 1 1)))) (property "Value" "100n" (at 40.64 401.32000000000005 0) (effects (font (size 1 1))))
(pin "1")
(pin "2"))
(wire (pts (xy 40.64 391.16) (xy 40.64 386.08)) (stroke (width 0) (type default)))
(label "VBUS" (at 40.64 386.08 0) (effects (font (size 1 1))))
(wire (pts (xy 40.64 401.32) (xy 40.64 406.4)) (stroke (width 0) (type default)))
(label "GND_USB" (at 40.64 406.4 0) (effects (font (size 1 1))))
(symbol (lib_id "REC:C") (at 111.76 396.24 0) (unit 1) (in_bom yes) (on_board yes) (dnp no) (property "Reference" "C102" (at 111.76 391.15999999999997 0) (effects (font (size 1 1)))) (property "Value" "4.7u effective 10V" (at 111.76 401.32000000000005 0) (effects (font (size 1 1))))
(pin "1")
(pin "2"))
(wire (pts (xy 111.76 391.16) (xy 111.76 386.08)) (stroke (width 0) (type default)))
(label "BRIDGE_5V" (at 111.76 386.08 0) (effects (font (size 1 1))))
(wire (pts (xy 111.76 401.32) (xy 111.76 406.4)) (stroke (width 0) (type default)))
(label "GND_USB" (at 111.76 406.4 0) (effects (font (size 1 1))))
(symbol (lib_id "REC:C") (at 182.88 396.24 0) (unit 1) (in_bom yes) (on_board yes) (dnp no) (property "Reference" "C103" (at 182.88 391.15999999999997 0) (effects (font (size 1 1)))) (property "Value" "100n" (at 182.88 401.32000000000005 0) (effects (font (size 1 1))))
(pin "1")
(pin "2"))
(wire (pts (xy 182.88 391.16) (xy 182.88 386.08)) (stroke (width 0) (type default)))
(label "BRIDGE_5V" (at 182.88 386.08 0) (effects (font (size 1 1))))
(wire (pts (xy 182.88 401.32) (xy 182.88 406.4)) (stroke (width 0) (type default)))
(label "GND_USB" (at 182.88 406.4 0) (effects (font (size 1 1))))
(symbol (lib_id "REC:C") (at 254.0 396.24 0) (unit 1) (in_bom yes) (on_board yes) (dnp no) (property "Reference" "C104" (at 254.0 391.15999999999997 0) (effects (font (size 1 1)))) (property "Value" "4.7u effective 10V" (at 254.0 401.32000000000005 0) (effects (font (size 1 1))))
(pin "1")
(pin "2"))
(wire (pts (xy 254.0 391.16) (xy 254.0 386.08)) (stroke (width 0) (type default)))
(label "BRIDGE_3V3" (at 254.0 386.08 0) (effects (font (size 1 1))))
(wire (pts (xy 254.0 401.32) (xy 254.0 406.4)) (stroke (width 0) (type default)))
(label "GND_USB" (at 254.0 406.4 0) (effects (font (size 1 1))))
(symbol (lib_id "REC:C") (at 325.12 396.24 0) (unit 1) (in_bom yes) (on_board yes) (dnp no) (property "Reference" "C105" (at 325.12 391.15999999999997 0) (effects (font (size 1 1)))) (property "Value" "100n" (at 325.12 401.32000000000005 0) (effects (font (size 1 1))))
(pin "1")
(pin "2"))
(wire (pts (xy 325.12 391.16) (xy 325.12 386.08)) (stroke (width 0) (type default)))
(label "BRIDGE_3V3" (at 325.12 386.08 0) (effects (font (size 1 1))))
(wire (pts (xy 325.12 401.32) (xy 325.12 406.4)) (stroke (width 0) (type default)))
(label "GND_USB" (at 325.12 406.4 0) (effects (font (size 1 1))))
(symbol (lib_id "REC:C") (at 40.64 426.72 0) (unit 1) (in_bom yes) (on_board yes) (dnp no) (property "Reference" "C106" (at 40.64 421.64 0) (effects (font (size 1 1)))) (property "Value" "2.2u effective 10V" (at 40.64 431.80000000000007 0) (effects (font (size 1 1))))
(pin "1")
(pin "2"))
(wire (pts (xy 40.64 421.64) (xy 40.64 416.56)) (stroke (width 0) (type default)))
(label "REC_5V" (at 40.64 416.56 0) (effects (font (size 1 1))))
(wire (pts (xy 40.64 431.8) (xy 40.64 436.88)) (stroke (width 0) (type default)))
(label "GND_USB" (at 40.64 436.88 0) (effects (font (size 1 1))))
(symbol (lib_id "REC:C") (at 111.76 426.72 0) (unit 1) (in_bom yes) (on_board yes) (dnp no) (property "Reference" "C107" (at 111.76 421.64 0) (effects (font (size 1 1)))) (property "Value" "2.2u effective 10V" (at 111.76 431.80000000000007 0) (effects (font (size 1 1))))
(pin "1")
(pin "2"))
(wire (pts (xy 111.76 421.64) (xy 111.76 416.56)) (stroke (width 0) (type default)))
(label "REC_3V3" (at 111.76 416.56 0) (effects (font (size 1 1))))
(wire (pts (xy 111.76 431.8) (xy 111.76 436.88)) (stroke (width 0) (type default)))
(label "GND_USB" (at 111.76 436.88 0) (effects (font (size 1 1))))
(symbol (lib_id "REC:C") (at 182.88 426.72 0) (unit 1) (in_bom yes) (on_board yes) (dnp no) (property "Reference" "C108" (at 182.88 421.64 0) (effects (font (size 1 1)))) (property "Value" "100n" (at 182.88 431.80000000000007 0) (effects (font (size 1 1))))
(pin "1")
(pin "2"))
(wire (pts (xy 182.88 421.64) (xy 182.88 416.56)) (stroke (width 0) (type default)))
(label "BRIDGE_3V3" (at 182.88 416.56 0) (effects (font (size 1 1))))
(wire (pts (xy 182.88 431.8) (xy 182.88 436.88)) (stroke (width 0) (type default)))
(label "GND_USB" (at 182.88 436.88 0) (effects (font (size 1 1))))
(symbol (lib_id "REC:C") (at 254.0 426.72 0) (unit 1) (in_bom yes) (on_board yes) (dnp no) (property "Reference" "C109" (at 254.0 421.64 0) (effects (font (size 1 1)))) (property "Value" "100n" (at 254.0 431.80000000000007 0) (effects (font (size 1 1))))
(pin "1")
(pin "2"))
(wire (pts (xy 254.0 421.64) (xy 254.0 416.56)) (stroke (width 0) (type default)))
(label "BRIDGE_3V3" (at 254.0 416.56 0) (effects (font (size 1 1))))
(wire (pts (xy 254.0 431.8) (xy 254.0 436.88)) (stroke (width 0) (type default)))
(label "GND_USB" (at 254.0 436.88 0) (effects (font (size 1 1))))
(symbol (lib_id "REC:C") (at 325.12 426.72 0) (unit 1) (in_bom yes) (on_board yes) (dnp no) (property "Reference" "C110" (at 325.12 421.64 0) (effects (font (size 1 1)))) (property "Value" "100n" (at 325.12 431.80000000000007 0) (effects (font (size 1 1))))
(pin "1")
(pin "2"))
(wire (pts (xy 325.12 421.64) (xy 325.12 416.56)) (stroke (width 0) (type default)))
(label "MCU_3V3" (at 325.12 416.56 0) (effects (font (size 1 1))))
(wire (pts (xy 325.12 431.8) (xy 325.12 436.88)) (stroke (width 0) (type default)))
(label "GND_USB" (at 325.12 436.88 0) (effects (font (size 1 1))))
(text "RECOVERY CANDIDATE ONLY: does NOT complete normal power, CC decode, cap charger, UVLO latch or rail merger." (at 20.32 474.0 0) (effects (font (size 1.27 1.27)) (justify left)))
(text "U104 enable = request AND USB_ACTIVE AND CONFIG_VERIFIED. S102 ships OPEN/DNP pending qualification." (at 20.32 481.62 0) (effects (font (size 1.27 1.27)) (justify left)))
(text "Required bridge descriptor: bus-powered, 500mA requested; programming/USB qualification NOT performed." (at 20.32 489.24 0) (effects (font (size 1.27 1.27)) (justify left)))
(text "U107/U108 use receiving-domain supplies and Ioff. MCU_3V3 is actual MCU rail, NEVER assumed equal to REC_3V3." (at 20.32 496.86 0) (effects (font (size 1.27 1.27)) (justify left)))
(text "Do not directly join REC_3V3 to buffered MCU power: reverse-blocking merger and BOOT/RESET sequencing remain open." (at 20.32 504.48 0) (effects (font (size 1.27 1.27)) (justify left)))
(text "No RF/DMX/15F charging from this recovery branch. USB ESD, connector/CC and suspend maximum budget remain open." (at 20.32 512.1 0) (effects (font (size 1.27 1.27)) (justify left))))
